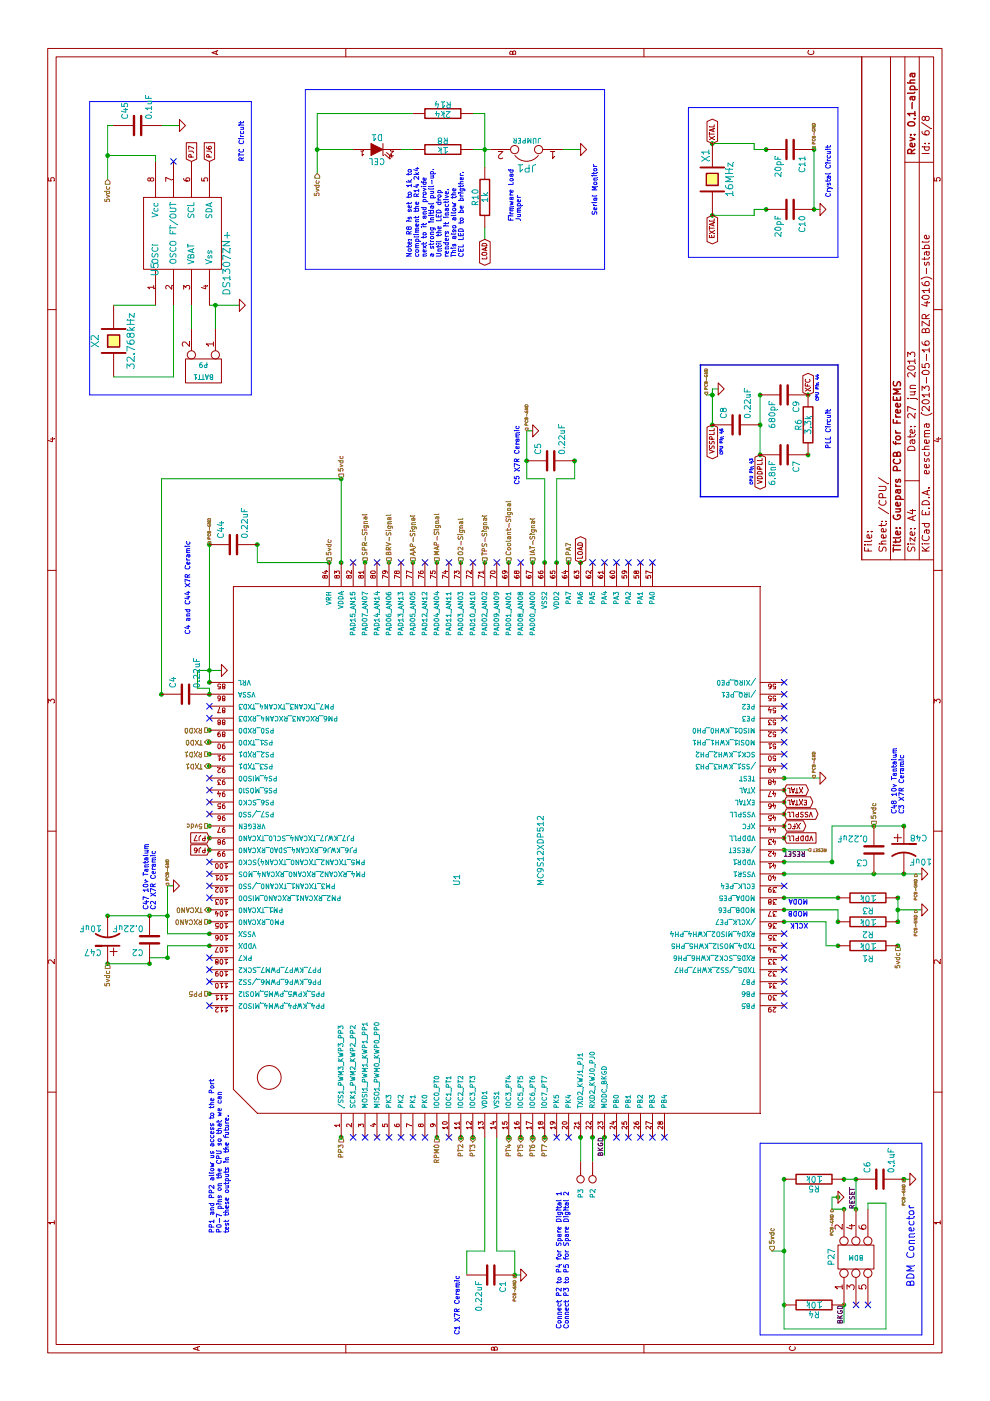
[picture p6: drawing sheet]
EESchema Schematic File Version 2  date 27/06/2013 10:27:40
LIBS:Guepard
LIBS:Guepard-Communication
LIBS:opto
LIBS:power
LIBS:conn
LIBS:transistors
LIBS:polyswitch_smd
LIBS:device
LIBS:texas-msp
LIBS:Guepard-cache
EELAYER 27 0
EELAYER END
$Descr A4 11693 8268
encoding utf-8
Sheet 6 8
Title "Guepars PCB for FreeEMS"
Date "27 jun 2013"
Rev "0.1-alpha"
Comp ""
Comment1 ""
Comment2 ""
Comment3 ""
Comment4 ""
$EndDescr
Text HLabel 7000 3050 2    40   Input ~ 0
SPR-Signal
Connection ~ 7000 3050
Wire Wire Line
	10300 4050 10750 4050
Wire Wire Line
	9700 4050 9800 4050
Wire Wire Line
	3900 1400 4300 1400
Wire Wire Line
	3900 1400 3900 1750
Connection ~ 10450 4050
Connection ~ 10450 2650
Wire Wire Line
	10250 2650 10750 2650
Wire Wire Line
	10750 2650 10750 3450
Wire Wire Line
	10450 2650 10450 2950
Connection ~ 10400 900 
Wire Wire Line
	10650 950  10650 900 
Wire Wire Line
	10650 900  10200 900 
Connection ~ 4700 1750
Connection ~ 4600 1750
Connection ~ 2200 4950
Connection ~ 2200 4850
Wire Wire Line
	1250 4300 1050 4300
Wire Wire Line
	1250 4300 1250 4150
Wire Wire Line
	1250 4150 2200 4150
Connection ~ 4100 1750
Connection ~ 4000 1750
Wire Wire Line
	4050 900  4050 1400
Wire Wire Line
	4100 7700 4100 7500
Connection ~ 1700 7000
Connection ~ 1250 6550
Wire Wire Line
	1250 6450 1250 6550
Connection ~ 2200 2850
Connection ~ 4100 7500
Wire Wire Line
	4000 7000 4100 7000
Wire Wire Line
	4100 7000 4100 6550
Connection ~ 4800 7550
Wire Wire Line
	4800 7550 4800 6950
Connection ~ 4500 6950
Wire Wire Line
	4800 6950 4500 6950
Wire Wire Line
	7000 4550 7700 4550
Wire Wire Line
	7700 4550 7700 4400
Wire Wire Line
	7700 4400 8100 4400
Wire Wire Line
	1050 4300 1050 4350
Connection ~ 6100 1750
Connection ~ 7700 2850
Wire Wire Line
	7000 2850 7700 2850
Wire Notes Line
	2150 6350 2150 7700
Wire Notes Line
	2150 6350 550  6350
Wire Notes Line
	550  6350 550  7700
Wire Notes Line
	550  7700 2150 7700
Wire Wire Line
	8450 6000 8450 5950
Wire Wire Line
	8450 5950 8150 5950
Wire Wire Line
	1850 7550 1850 7600
Connection ~ 4050 1400
Wire Wire Line
	4400 7700 4400 6550
Wire Wire Line
	4500 6950 4500 6550
Connection ~ 7000 4850
Connection ~ 7000 4750
Connection ~ 7000 4450
Connection ~ 7000 4250
Connection ~ 7000 4050
Connection ~ 7000 3850
Connection ~ 7000 3650
Connection ~ 7000 3450
Connection ~ 7000 3250
Connection ~ 2200 3650
Connection ~ 2200 3850
Connection ~ 2200 4250
Connection ~ 2200 4350
Wire Wire Line
	2200 5050 2050 5050
Wire Bus Line
	8650 7000 8650 5850
Wire Bus Line
	8650 7000 7550 7000
Wire Bus Line
	7550 7000 7550 5850
Wire Bus Line
	7550 5850 8650 5850
Connection ~ 1850 7550
Connection ~ 1850 7050
Connection ~ 1850 6550
Wire Wire Line
	1600 7150 1850 7150
Connection ~ 1850 7150
Wire Wire Line
	1850 7150 1850 7050
Wire Wire Line
	10450 6800 9950 6800
Connection ~ 4050 1250
Connection ~ 3650 1250
Wire Wire Line
	9900 5950 9900 6300
Wire Wire Line
	9900 6300 9950 6300
Wire Wire Line
	10500 5950 10500 6300
Wire Wire Line
	10500 6300 10450 6300
Connection ~ 5900 1750
Connection ~ 7000 2750
Connection ~ 8400 6350
Connection ~ 1600 7050
Connection ~ 1600 7150
Connection ~ 800  7050
Connection ~ 6000 1750
Connection ~ 5600 1750
Connection ~ 5500 1750
Connection ~ 7000 2850
Connection ~ 4800 1750
Connection ~ 3900 1750
Connection ~ 3800 1750
Connection ~ 4500 6550
Connection ~ 4400 6550
Connection ~ 4200 6550
Connection ~ 4100 6550
Connection ~ 4000 6550
Connection ~ 8150 5950
Connection ~ 8150 6350
Connection ~ 7900 6350
Connection ~ 7900 6750
Connection ~ 8400 6750
Connection ~ 9950 6800
Connection ~ 10450 6800
Connection ~ 10450 6400
Connection ~ 9950 6400
Connection ~ 7000 4650
Connection ~ 7000 4550
Connection ~ 5200 6550
Wire Wire Line
	8400 6350 7900 6350
Wire Wire Line
	10450 6300 10450 6400
Wire Wire Line
	9950 6300 9950 6400
Wire Wire Line
	3800 1750 3800 1400
Wire Wire Line
	3800 1400 3700 1400
Wire Wire Line
	650  7050 800  7050
Connection ~ 4600 6550
Connection ~ 4700 6550
Connection ~ 4800 6550
Connection ~ 4900 6550
Connection ~ 5000 6550
Connection ~ 5100 6550
Connection ~ 800  6550
Wire Notes Line
	9550 5750 9550 7000
Wire Notes Line
	9550 5750 10800 5750
Wire Notes Line
	10800 5750 10800 7000
Wire Notes Line
	10800 7000 9550 7000
Connection ~ 10500 5950
Connection ~ 9900 5950
Connection ~ 2200 5050
Wire Wire Line
	9950 6800 9950 6850
Wire Wire Line
	1600 7050 1600 6950
Wire Wire Line
	1600 6950 1700 6950
Wire Wire Line
	1700 6950 1700 7000
Wire Wire Line
	5200 6550 5200 6850
Wire Wire Line
	7700 2850 7700 1350
Wire Wire Line
	7700 1350 5900 1350
Wire Wire Line
	7000 2750 7000 2150
Wire Wire Line
	7000 2150 7150 2150
Connection ~ 7150 1750
Connection ~ 5900 1350
Connection ~ 7150 2150
Connection ~ 1050 4300
Wire Wire Line
	7000 4650 7700 4650
Wire Wire Line
	7700 4650 7700 4800
Wire Wire Line
	7700 4800 7850 4800
Connection ~ 3650 900 
Connection ~ 4050 900 
Connection ~ 4400 7300
Connection ~ 4800 7300
Connection ~ 4400 7550
Connection ~ 7850 4400
Connection ~ 7850 4800
Wire Wire Line
	8100 4400 8100 4450
Wire Wire Line
	4200 6550 4200 7000
Wire Wire Line
	4000 7500 4200 7500
Wire Wire Line
	4000 6550 4000 6900
Wire Wire Line
	4000 6900 3800 6900
Wire Wire Line
	3800 6900 3800 7000
Connection ~ 4200 7000
Connection ~ 4000 7000
Connection ~ 3800 7000
Connection ~ 3800 7500
Connection ~ 4000 7500
Connection ~ 4200 7500
Connection ~ 2200 3950
Wire Wire Line
	3700 1250 3650 1250
Wire Wire Line
	3700 1400 3700 1250
Connection ~ 3700 1400
Wire Wire Line
	3650 1250 3650 900 
Connection ~ 3400 1750
Wire Wire Line
	8400 5900 8400 5950
Connection ~ 8400 5950
Wire Wire Line
	5900 1750 5950 1750
Wire Wire Line
	5950 1750 5950 1650
Wire Wire Line
	5950 1650 6100 1650
Wire Wire Line
	6100 1650 6100 1850
Wire Wire Line
	6000 1750 7150 1750
Connection ~ 5400 1750
Connection ~ 5300 1750
Connection ~ 2200 4450
Connection ~ 2200 4550
Wire Wire Line
	2200 4050 1250 4050
Wire Wire Line
	1250 4050 1250 3900
Wire Wire Line
	1250 3900 1050 3900
Wire Wire Line
	10650 1350 10650 1500
Wire Wire Line
	9150 1750 9150 2000
Wire Notes Line
	10850 750  8400 750 
Wire Notes Line
	10850 750  10850 2100
Wire Notes Line
	10850 2100 8400 2100
Wire Notes Line
	8400 2100 8400 750 
Wire Wire Line
	10450 3350 10450 3450
Wire Wire Line
	10450 3950 10450 4100
Wire Wire Line
	10450 4700 10450 4850
Wire Notes Line
	9450 5050 9450 2550
Wire Notes Line
	9450 5050 10950 5050
Wire Notes Line
	10950 5050 10950 2550
Wire Notes Line
	10950 2550 9450 2550
Wire Wire Line
	4600 6750 4600 6550
Wire Wire Line
	10750 4050 10750 3950
Wire Wire Line
	4300 1400 4300 1450
$Comp
L R R10
U 1 1
P 10050 4050
F 0 "R10" V 10130 4050 50  0000 C CNN
F 1 "1k" V 10050 4050 50  0000 C CNN
F 2 "" H 10050 4050 60  0001 C CNN
F 3 "" H 10050 4050 60  0001 C CNN
	1    10050 4050
	0    -1   -1   0   
$EndComp
NoConn ~ 5200 1750
NoConn ~ 5100 1750
NoConn ~ 5000 1750
NoConn ~ 4900 1750
NoConn ~ 2200 3750
Text Notes 9550 3450 0    40   ~ 0
Note: R8 is set to 1k to\ncompliment the R14 2k4\nnext to it and provide\na strong initial pull-up.\nUntil the LED drop \nrenders it inactive.\nThis also allow the\nCEL LED to be brigther.
Text Notes 9850 4300 0    40   ~ 0
Firmware Load \nJumper
Text Notes 9900 5000 0    40   ~ 0
Serial Monitor
$Comp
L GND #PWR030
U 1 1
P 10450 4850
F 0 "#PWR030" H 10450 4850 30  0001 C CNN
F 1 "GND" H 10450 4780 30  0001 C CNN
F 2 "" H 10450 4850 60  0001 C CNN
F 3 "" H 10450 4850 60  0001 C CNN
	1    10450 4850
	1    0    0    -1  
$EndComp
$Comp
L JUMPER JP1
U 1 1
P 10450 4400
F 0 "JP1" H 10450 4550 60  0000 C CNN
F 1 "JUMPER" H 10450 4320 40  0000 C CNN
F 2 "" H 10450 4400 60  0001 C CNN
F 3 "" H 10450 4400 60  0001 C CNN
	1    10450 4400
	0    -1   -1   0   
$EndComp
$Comp
L R R14
U 1 1
P 10750 3700
F 0 "R14" V 10830 3700 50  0000 C CNN
F 1 "2k4" V 10750 3700 50  0000 C CNN
F 2 "" H 10750 3700 60  0001 C CNN
F 3 "" H 10750 3700 60  0001 C CNN
	1    10750 3700
	1    0    0    -1  
$EndComp
$Comp
L R R8
U 1 1
P 10450 3700
F 0 "R8" V 10530 3700 50  0000 C CNN
F 1 "1k" V 10450 3700 50  0000 C CNN
F 2 "" H 10450 3700 60  0001 C CNN
F 3 "" H 10450 3700 60  0001 C CNN
	1    10450 3700
	1    0    0    -1  
$EndComp
$Comp
L LED D1
U 1 1
P 10450 3150
F 0 "D1" H 10450 3250 50  0000 C CNN
F 1 "CEL" H 10450 3050 50  0000 C CNN
F 2 "" H 10450 3150 60  0001 C CNN
F 3 "" H 10450 3150 60  0001 C CNN
	1    10450 3150
	0    1    1    0   
$EndComp
Text HLabel 10250 2650 0    40   Input ~ 0
5vdc
Text Notes 10350 2050 0    40   ~ 0
RTC Circuit
$Comp
L CRYSTAL X2
U 1 1
P 8850 950
F 0 "X2" H 8850 1100 60  0000 C CNN
F 1 "32.768kHz" H 8850 800 60  0000 C CNN
F 2 "" H 8850 950 60  0001 C CNN
F 3 "" H 8850 950 60  0001 C CNN
	1    8850 950 
	1    0    0    -1  
$EndComp
$Comp
L CONN_2 P9
U 1 1
P 8600 1700
F 0 "P9" V 8550 1700 40  0000 C CNN
F 1 "BATT1" V 8650 1700 40  0000 C CNN
F 2 "" H 8600 1700 60  0001 C CNN
F 3 "" H 8600 1700 60  0001 C CNN
	1    8600 1700
	-1   0    0    1   
$EndComp
$Comp
L GND #PWR031
U 1 1
P 10650 1500
F 0 "#PWR031" H 10650 1500 30  0001 C CNN
F 1 "GND" H 10650 1430 30  0001 C CNN
F 2 "" H 10650 1500 60  0001 C CNN
F 3 "" H 10650 1500 60  0001 C CNN
	1    10650 1500
	1    0    0    -1  
$EndComp
$Comp
L C C45
U 1 1
P 10650 1150
F 0 "C45" H 10700 1250 50  0000 L CNN
F 1 "0.1uF" H 10700 1050 50  0000 L CNN
F 2 "" H 10650 1150 60  0001 C CNN
F 3 "" H 10650 1150 60  0001 C CNN
	1    10650 1150
	1    0    0    -1  
$EndComp
Text HLabel 10200 900  0    40   Input ~ 0
5vdc
$Comp
L GND #PWR032
U 1 1
P 9150 2000
F 0 "#PWR032" H 9150 2000 30  0001 C CNN
F 1 "GND" H 9150 1930 30  0001 C CNN
F 2 "" H 9150 2000 60  0001 C CNN
F 3 "" H 9150 2000 60  0001 C CNN
	1    9150 2000
	1    0    0    -1  
$EndComp
$Comp
L M41T56M6 U5
U 1 1
P 9750 1600
F 0 "U5" H 9450 1900 60  0000 C CNN
F 1 "DS1307ZN+" H 9500 1300 60  0000 C CNN
F 2 "" H 9750 1600 60  0001 C CNN
F 3 "" H 9750 1600 60  0001 C CNN
	1    9750 1600
	1    0    0    -1  
$EndComp
NoConn ~ 7000 5050
NoConn ~ 2200 3150
NoConn ~ 3300 1750
NoConn ~ 7000 2950
NoConn ~ 7000 3150
NoConn ~ 7000 3350
NoConn ~ 7000 3550
NoConn ~ 7000 3750
NoConn ~ 7000 3950
NoConn ~ 7000 4150
NoConn ~ 7000 4350
Text HLabel 7000 4750 2    40   Input ~ 0
PA7
Text HLabel 4600 6750 3    25   Input ~ 0
RESET
NoConn ~ 3500 6550
NoConn ~ 3400 6550
NoConn ~ 3300 6550
NoConn ~ 2200 5550
NoConn ~ 2200 5450
NoConn ~ 2200 5350
NoConn ~ 2200 5250
NoConn ~ 2200 5150
$Comp
L MC9S12XDP512 U1
U 1 1
P 4600 4150
F 0 "U1" H 4300 4450 50  0000 L BNN
F 1 "MC9S12XDP512" H 4300 3750 50  0000 L BNN
F 2 "mc9s12xdp512-LQFP112" H 4600 4300 50  0001 C CNN
F 3 "" H 4600 4150 60  0001 C CNN
	1    4600 4150
	1    0    0    -1  
$EndComp
Text HLabel 3400 1750 1    40   Input ~ 0
PP5
Text HLabel 2200 2850 0    40   Input ~ 0
PP3
Text HLabel 8100 4400 2    25   Input ~ 0
PCB-GND
Text HLabel 1050 4300 0    25   Input ~ 0
PCB-GND
Text HLabel 1600 6950 0    25   Input ~ 0
PCB-GND
Text HLabel 1850 7550 0    25   Input ~ 0
PCB-GND
Text HLabel 4100 7650 0    25   Input ~ 0
PCB-GND
Text HLabel 4400 7650 0    25   Input ~ 0
PCB-GND
Text HLabel 5200 6800 2    25   Input ~ 0
PCB-GND
Text HLabel 10450 6800 2    25   Input ~ 0
PCB-GND
Text HLabel 8400 5900 2    25   Input ~ 0
PCB-GND
Text HLabel 7150 1750 2    25   Input ~ 0
PCB-GND
Text HLabel 4300 1400 2    25   Input ~ 0
PCB-GND
Text HLabel 4800 1750 1    40   Input ~ 0
5vdc
Text HLabel 7700 2850 2    40   Input ~ 0
5vdc
Text HLabel 1250 6450 2    40   Input ~ 0
5vdc
Text HLabel 4800 7300 2    40   Input ~ 0
5vdc
Text HLabel 3800 7500 0    40   Input ~ 0
5vdc
$Comp
L CP1 C47
U 1 1
P 3850 900
F 0 "C47" H 3900 1000 50  0000 L CNN
F 1 "10uF" H 3900 800 50  0000 L CNN
F 2 "" H 3850 900 60  0001 C CNN
F 3 "" H 3850 900 60  0001 C CNN
	1    3850 900 
	0    -1   -1   0   
$EndComp
Text HLabel 3650 900  0    40   Input ~ 0
5vdc
Text Notes 7900 6050 0    25   ~ 0
CPU Pin 45
Text Notes 8350 6850 0    25   ~ 0
CPU Pin 44
Text Notes 7650 6300 0    25   ~ 0
CPU Pin 43
Text Notes 1400 1800 0    40   ~ 0
PP1 and PP2 allow us access to the Port\nP0-7 pins on the CPU so that we can \ntest these outputs in the future.
NoConn ~ 7000 5450
Text HLabel 2200 4550 0    40   Output ~ 0
PT7
Text HLabel 2200 3950 0    40   Output ~ 0
PT3
$Comp
L CP1 C48
U 1 1
P 4600 7550
F 0 "C48" H 4650 7650 50  0000 L CNN
F 1 "10uF" H 4650 7450 50  0000 L CNN
F 2 "" H 4600 7550 60  0001 C CNN
F 3 "" H 4600 7550 60  0001 C CNN
	1    4600 7550
	0    1    1    0   
$EndComp
Text Notes 6400 1600 0    40   ~ 0
C4 and C44 X7R Ceramic
Text Notes 4900 7500 0    40   ~ 0
C48 10v Tantalum\nC3 X7R Ceramic
Text Notes 4100 1250 0    40   ~ 0
C47 10v Tantalum\nC2 X7R Ceramic
$Comp
L C C5
U 1 1
P 7850 4600
F 0 "C5" H 7900 4700 50  0000 L CNN
F 1 "0.22uF" H 7900 4500 50  0000 L CNN
F 2 "" H 7850 4600 60  0001 C CNN
F 3 "" H 7850 4600 60  0001 C CNN
	1    7850 4600
	1    0    0    -1  
$EndComp
$Comp
L C C1
U 1 1
P 1050 4100
F 0 "C1" H 1100 4200 50  0000 L CNN
F 1 "0.22uF" H 1100 4000 50  0000 L CNN
F 2 "" H 1050 4100 60  0001 C CNN
F 3 "" H 1050 4100 60  0001 C CNN
	1    1050 4100
	-1   0    0    1   
$EndComp
Text Notes 550  3850 0    40   ~ 0
C1 X7R Ceramic
Text Notes 7650 4350 0    40   ~ 0
C5 X7R Ceramic
$Comp
L GND #PWR033
U 1 1
P 1050 4350
F 0 "#PWR033" H 1050 4350 30  0001 C CNN
F 1 "GND" H 1050 4280 30  0001 C CNN
F 2 "" H 1050 4350 60  0001 C CNN
F 3 "" H 1050 4350 60  0001 C CNN
	1    1050 4350
	1    0    0    -1  
$EndComp
$Comp
L C C44
U 1 1
P 7150 1950
F 0 "C44" H 7200 2050 50  0000 L CNN
F 1 "0.22uF" H 7200 1850 50  0000 L CNN
F 2 "" H 7150 1950 60  0001 C CNN
F 3 "" H 7150 1950 60  0001 C CNN
	1    7150 1950
	1    0    0    -1  
$EndComp
$Comp
L GND #PWR034
U 1 1
P 5200 6850
F 0 "#PWR034" H 5200 6850 30  0001 C CNN
F 1 "GND" H 5200 6780 30  0001 C CNN
F 2 "" H 5200 6850 60  0001 C CNN
F 3 "" H 5200 6850 60  0001 C CNN
	1    5200 6850
	1    0    0    -1  
$EndComp
$Comp
L GND #PWR035
U 1 1
P 8450 6000
F 0 "#PWR035" H 8450 6000 30  0001 C CNN
F 1 "GND" H 8450 5930 30  0001 C CNN
F 2 "" H 8450 6000 60  0001 C CNN
F 3 "" H 8450 6000 60  0001 C CNN
	1    8450 6000
	1    0    0    -1  
$EndComp
$Comp
L GND #PWR036
U 1 1
P 1700 7000
F 0 "#PWR036" H 1700 7000 30  0001 C CNN
F 1 "GND" H 1700 6930 30  0001 C CNN
F 2 "" H 1700 7000 60  0001 C CNN
F 3 "" H 1700 7000 60  0001 C CNN
	1    1700 7000
	1    0    0    -1  
$EndComp
$Comp
L GND #PWR037
U 1 1
P 1850 7600
F 0 "#PWR037" H 1850 7600 30  0001 C CNN
F 1 "GND" H 1850 7530 30  0001 C CNN
F 2 "" H 1850 7600 60  0001 C CNN
F 3 "" H 1850 7600 60  0001 C CNN
	1    1850 7600
	1    0    0    -1  
$EndComp
$Comp
L GND #PWR038
U 1 1
P 4300 1450
F 0 "#PWR038" H 4300 1450 30  0001 C CNN
F 1 "GND" H 4300 1380 30  0001 C CNN
F 2 "" H 4300 1450 60  0001 C CNN
F 3 "" H 4300 1450 60  0001 C CNN
	1    4300 1450
	1    0    0    -1  
$EndComp
$Comp
L GND #PWR039
U 1 1
P 6100 1850
F 0 "#PWR039" H 6100 1850 30  0001 C CNN
F 1 "GND" H 6100 1780 30  0001 C CNN
F 2 "" H 6100 1850 60  0001 C CNN
F 3 "" H 6100 1850 60  0001 C CNN
	1    6100 1850
	1    0    0    -1  
$EndComp
$Comp
L GND #PWR040
U 1 1
P 8100 4450
F 0 "#PWR040" H 8100 4450 30  0001 C CNN
F 1 "GND" H 8100 4380 30  0001 C CNN
F 2 "" H 8100 4450 60  0001 C CNN
F 3 "" H 8100 4450 60  0001 C CNN
	1    8100 4450
	1    0    0    -1  
$EndComp
$Comp
L GND #PWR041
U 1 1
P 9950 6850
F 0 "#PWR041" H 9950 6850 30  0001 C CNN
F 1 "GND" H 9950 6780 30  0001 C CNN
F 2 "" H 9950 6850 60  0001 C CNN
F 3 "" H 9950 6850 60  0001 C CNN
	1    9950 6850
	1    0    0    -1  
$EndComp
Text Notes 4000 6750 1    40   ~ 0
XCLK
$Comp
L GND #PWR042
U 1 1
P 4400 7700
F 0 "#PWR042" H 4400 7700 30  0001 C CNN
F 1 "GND" H 4400 7630 30  0001 C CNN
F 2 "" H 4400 7700 60  0001 C CNN
F 3 "" H 4400 7700 60  0001 C CNN
	1    4400 7700
	1    0    0    -1  
$EndComp
$Comp
L GND #PWR043
U 1 1
P 4100 7700
F 0 "#PWR043" H 4100 7700 30  0001 C CNN
F 1 "GND" H 4100 7630 30  0001 C CNN
F 2 "" H 4100 7700 60  0001 C CNN
F 3 "" H 4100 7700 60  0001 C CNN
	1    4100 7700
	1    0    0    -1  
$EndComp
Text Notes 4100 6750 1    40   ~ 0
MODB
Text Notes 4200 6750 1    40   ~ 0
MODA
Text Notes 10050 6950 0    40   ~ 0
Crystal Circuit
Text Notes 7950 6950 0    40   ~ 0
PLL Circuit
Text Notes 950  7650 0    60   ~ 0
BDM Connector
Text HLabel 7000 2750 2    40   Input ~ 0
5vdc
Text HLabel 7000 3450 2    40   Input ~ 0
AAP-Signal
$Comp
L C C6
U 1 1
P 1850 7350
F 0 "C6" H 1900 7450 50  0000 L CNN
F 1 "0.1uF" H 1900 7250 50  0000 L CNN
F 2 "" H 1850 7350 60  0001 C CNN
F 3 "" H 1850 7350 60  0001 C CNN
	1    1850 7350
	1    0    0    -1  
$EndComp
Text HLabel 7000 3250 2    40   Input ~ 0
BRV-Signal
Text HLabel 7000 3650 2    40   Input ~ 0
MAP-Signal
Text HLabel 7000 3850 2    40   Input ~ 0
O2-Signal
Text HLabel 7000 4050 2    40   Input ~ 0
TPS-Signal
Text HLabel 7000 4250 2    40   Input ~ 0
Coolant-Signal
Text HLabel 7000 4450 2    40   Input ~ 0
IAT-Signal
Text HLabel 2200 4450 0    40   Output ~ 0
PT6
Text HLabel 2200 4350 0    40   Output ~ 0
PT5
Text HLabel 2200 4250 0    40   Output ~ 0
PT4
Text HLabel 2200 3850 0    40   Output ~ 0
PT2
Text HLabel 2200 3650 0    40   Input ~ 0
RPM0
NoConn ~ 2200 3250
NoConn ~ 2200 3350
NoConn ~ 2200 3450
NoConn ~ 2200 3550
NoConn ~ 4300 6550
NoConn ~ 5300 6550
NoConn ~ 5400 6550
NoConn ~ 5500 6550
NoConn ~ 5600 6550
NoConn ~ 5700 6550
NoConn ~ 5800 6550
NoConn ~ 7000 5350
NoConn ~ 7000 5250
NoConn ~ 7000 5150
NoConn ~ 5800 1750
NoConn ~ 5700 1750
NoConn ~ 4500 1750
NoConn ~ 4400 1750
NoConn ~ 4300 1750
NoConn ~ 4200 1750
NoConn ~ 3700 1750
Text Label 1600 7150 0    40   ~ 0
RESET
Text Label 800  7050 2    40   ~ 0
BKGD
NoConn ~ 800  7250
NoConn ~ 800  7150
$Comp
L CONN_3X2 P27
U 1 1
P 1200 7200
F 0 "P27" H 1200 7450 50  0000 C CNN
F 1 "BDM" V 1200 7250 40  0000 C CNN
F 2 "" H 1200 7200 60  0001 C CNN
F 3 "" H 1200 7200 60  0001 C CNN
	1    1200 7200
	1    0    0    -1  
$EndComp
$Comp
L R R4
U 1 1
P 800 6800
F 0 "R4" V 880 6800 50  0000 C CNN
F 1 "10k" V 800 6800 50  0000 C CNN
F 2 "" H 800 6800 60  0001 C CNN
F 3 "" H 800 6800 60  0001 C CNN
	1    800  6800
	-1   0    0    1   
$EndComp
$Comp
L R R5
U 1 1
P 1850 6800
F 0 "R5" V 1930 6800 50  0000 C CNN
F 1 "10k" V 1850 6800 50  0000 C CNN
F 2 "" H 1850 6800 60  0001 C CNN
F 3 "" H 1850 6800 60  0001 C CNN
	1    1850 6800
	-1   0    0    1   
$EndComp
Text Label 2200 5050 2    40   ~ 0
BKGD
Text Label 4600 6550 3    40   ~ 0
RESET
$Comp
L R R1
U 1 1
P 3800 7250
F 0 "R1" V 3700 7250 50  0000 C CNN
F 1 "10k" V 3800 7250 50  0000 C CNN
F 2 "" H 3800 7250 60  0001 C CNN
F 3 "" H 3800 7250 60  0001 C CNN
	1    3800 7250
	1    0    0    -1  
$EndComp
$Comp
L R R2
U 1 1
P 4000 7250
F 0 "R2" V 3900 7250 50  0000 C CNN
F 1 "10k" V 4000 7250 50  0000 C CNN
F 2 "" H 4000 7250 60  0001 C CNN
F 3 "" H 4000 7250 60  0001 C CNN
	1    4000 7250
	1    0    0    -1  
$EndComp
$Comp
L R R3
U 1 1
P 4200 7250
F 0 "R3" V 4100 7250 50  0000 C CNN
F 1 "10k" V 4200 7250 50  0000 C CNN
F 2 "" H 4200 7250 60  0001 C CNN
F 3 "" H 4200 7250 60  0001 C CNN
	1    4200 7250
	1    0    0    -1  
$EndComp
Text GLabel 4800 6550 3    40   BiDi ~ 0
XFC
Text GLabel 4700 6550 3    40   Input ~ 0
VDDPLL
Text GLabel 4900 6550 3    40   BiDi ~ 0
VSSPLL
Text GLabel 7900 6350 0    40   BiDi ~ 0
VDDPLL
Text GLabel 8400 6750 2    40   BiDi ~ 0
XFC
Text GLabel 8150 5950 0    40   BiDi ~ 0
VSSPLL
Text GLabel 5100 6550 3    40   BiDi ~ 0
XTAL
Text GLabel 5000 6550 3    40   BiDi ~ 0
EXTAL
Text GLabel 9900 5950 0    40   BiDi ~ 0
EXTAL
Text GLabel 10500 5950 2    40   BiDi ~ 0
XTAL
$Comp
L CRYSTAL X1
U 1 1
P 10200 5950
F 0 "X1" H 10400 6000 60  0000 C CNN
F 1 "16MHz" H 10200 5800 60  0000 C CNN
F 2 "" H 10200 5950 60  0001 C CNN
F 3 "" H 10200 5950 60  0001 C CNN
	1    10200 5950
	1    0    0    -1  
$EndComp
$Comp
L C C11
U 1 1
P 10450 6600
F 0 "C11" H 10500 6700 50  0000 L CNN
F 1 "20pF" H 10500 6500 50  0000 L CNN
F 2 "" H 10450 6600 60  0001 C CNN
F 3 "" H 10450 6600 60  0001 C CNN
	1    10450 6600
	-1   0    0    1   
$EndComp
$Comp
L C C10
U 1 1
P 9950 6600
F 0 "C10" H 10000 6700 50  0000 L CNN
F 1 "20pF" H 10000 6500 50  0000 L CNN
F 2 "" H 9950 6600 60  0001 C CNN
F 3 "" H 9950 6600 60  0001 C CNN
	1    9950 6600
	-1   0    0    1   
$EndComp
$Comp
L R R6
U 1 1
P 8150 6750
F 0 "R6" V 8230 6750 50  0000 C CNN
F 1 "3.3k" V 8150 6750 50  0000 C CNN
F 2 "" H 8150 6750 60  0001 C CNN
F 3 "" H 8150 6750 60  0001 C CNN
	1    8150 6750
	0    -1   -1   0   
$EndComp
$Comp
L C C9
U 1 1
P 8400 6550
F 0 "C9" H 8450 6650 50  0000 L CNN
F 1 "680pF" H 8450 6450 50  0000 L CNN
F 2 "" H 8400 6550 60  0001 C CNN
F 3 "" H 8400 6550 60  0001 C CNN
	1    8400 6550
	-1   0    0    1   
$EndComp
$Comp
L C C7
U 1 1
P 7900 6550
F 0 "C7" H 7950 6650 50  0000 L CNN
F 1 "6.8nF" H 7950 6450 50  0000 L CNN
F 2 "" H 7900 6550 60  0001 C CNN
F 3 "" H 7900 6550 60  0001 C CNN
	1    7900 6550
	-1   0    0    1   
$EndComp
$Comp
L C C8
U 1 1
P 8150 6150
F 0 "C8" H 8200 6250 50  0000 L CNN
F 1 "0.22uF" H 8200 6050 50  0000 L CNN
F 2 "" H 8150 6150 60  0001 C CNN
F 3 "" H 8150 6150 60  0001 C CNN
	1    8150 6150
	1    0    0    -1  
$EndComp
$Comp
L C C3
U 1 1
P 4600 7300
F 0 "C3" H 4650 7400 50  0000 L CNN
F 1 "0.22uF" H 4650 7200 50  0000 L CNN
F 2 "" H 4600 7300 60  0001 C CNN
F 3 "" H 4600 7300 60  0001 C CNN
	1    4600 7300
	0    -1   -1   0   
$EndComp
$Comp
L C C4
U 1 1
P 5900 1550
F 0 "C4" H 5950 1650 50  0000 L CNN
F 1 "0.22uF" H 5950 1450 50  0000 L CNN
F 2 "" H 5900 1550 60  0001 C CNN
F 3 "" H 5900 1550 60  0001 C CNN
	1    5900 1550
	1    0    0    -1  
$EndComp
$Comp
L C C2
U 1 1
P 3850 1250
F 0 "C2" H 3900 1350 50  0000 L CNN
F 1 "0.22uF" H 3900 1150 50  0000 L CNN
F 2 "" H 3850 1250 60  0001 C CNN
F 3 "" H 3850 1250 60  0001 C CNN
	1    3850 1250
	0    -1   -1   0   
$EndComp
Text HLabel 4000 1750 1    40   Input ~ 0
RXCAN0
Text HLabel 4100 1750 1    40   Output ~ 0
TXCAN0
Text HLabel 5300 1750 1    40   Output ~ 0
TXD1
Text HLabel 5400 1750 1    40   Input ~ 0
RXD1
Text HLabel 5500 1750 1    40   Output ~ 0
TXD0
Text HLabel 5600 1750 1    40   Input ~ 0
RXD0
Wire Wire Line
	9150 1600 8950 1600
Wire Wire Line
	8950 1800 9150 1800
Connection ~ 9150 1800
Wire Wire Line
	9150 1300 9150 950 
Wire Wire Line
	9150 1450 8550 1450
Wire Wire Line
	8550 1450 8550 950 
Wire Wire Line
	10350 1300 10400 1300
Wire Wire Line
	10400 1300 10400 900 
NoConn ~ 10350 1450
Text GLabel 4600 1750 1    40   Input ~ 0
PJ6
Text GLabel 4700 1750 1    40   Input ~ 0
PJ7
Text GLabel 10350 1600 2    40   Input ~ 0
PJ7
Text GLabel 10350 1750 2    40   Input ~ 0
PJ6
Text GLabel 9700 4050 0    40   BiDi ~ 0
LOAD
Text GLabel 7000 4850 2    40   BiDi ~ 0
LOAD
NoConn ~ 3600 6550
NoConn ~ 3700 6550
NoConn ~ 3800 6550
NoConn ~ 3900 6550
NoConn ~ 2200 4650
NoConn ~ 2200 4750
NoConn ~ 2200 3050
NoConn ~ 2200 2950
NoConn ~ 3500 1750
NoConn ~ 3600 1750
NoConn ~ 7000 4950
Wire Wire Line
	600  6550 1850 6550
Wire Wire Line
	600  6550 600  7400
Wire Wire Line
	600  7400 1650 7400
Wire Wire Line
	1650 7400 1650 7250
Wire Wire Line
	1650 7250 1600 7250
NoConn ~ 5900 6550
NoConn ~ 6000 6550
$Comp
L CONN_1 P3
U 1 1
P 1850 4850
F 0 "P3" H 1930 4850 40  0000 L CNN
F 1 "CONN_1" H 1850 4905 30  0001 C CNN
F 2 "" H 1850 4850 60  0000 C CNN
F 3 "" H 1850 4850 60  0000 C CNN
	1    1850 4850
	-1   0    0    1   
$EndComp
$Comp
L CONN_1 P2
U 1 1
P 1850 4950
F 0 "P2" H 1930 4950 40  0000 L CNN
F 1 "CONN_1" H 1850 5005 30  0001 C CNN
F 2 "" H 1850 4950 60  0000 C CNN
F 3 "" H 1850 4950 60  0000 C CNN
	1    1850 4950
	-1   0    0    1   
$EndComp
Wire Wire Line
	2000 4850 2200 4850
Wire Wire Line
	2200 4950 2000 4950
Text Notes 600  4700 0    40   ~ 0
Connect P2 to P4 for Spare Digital 1\nConnect P3 to P5 for Spare Digital 2
$EndSCHEMATC
